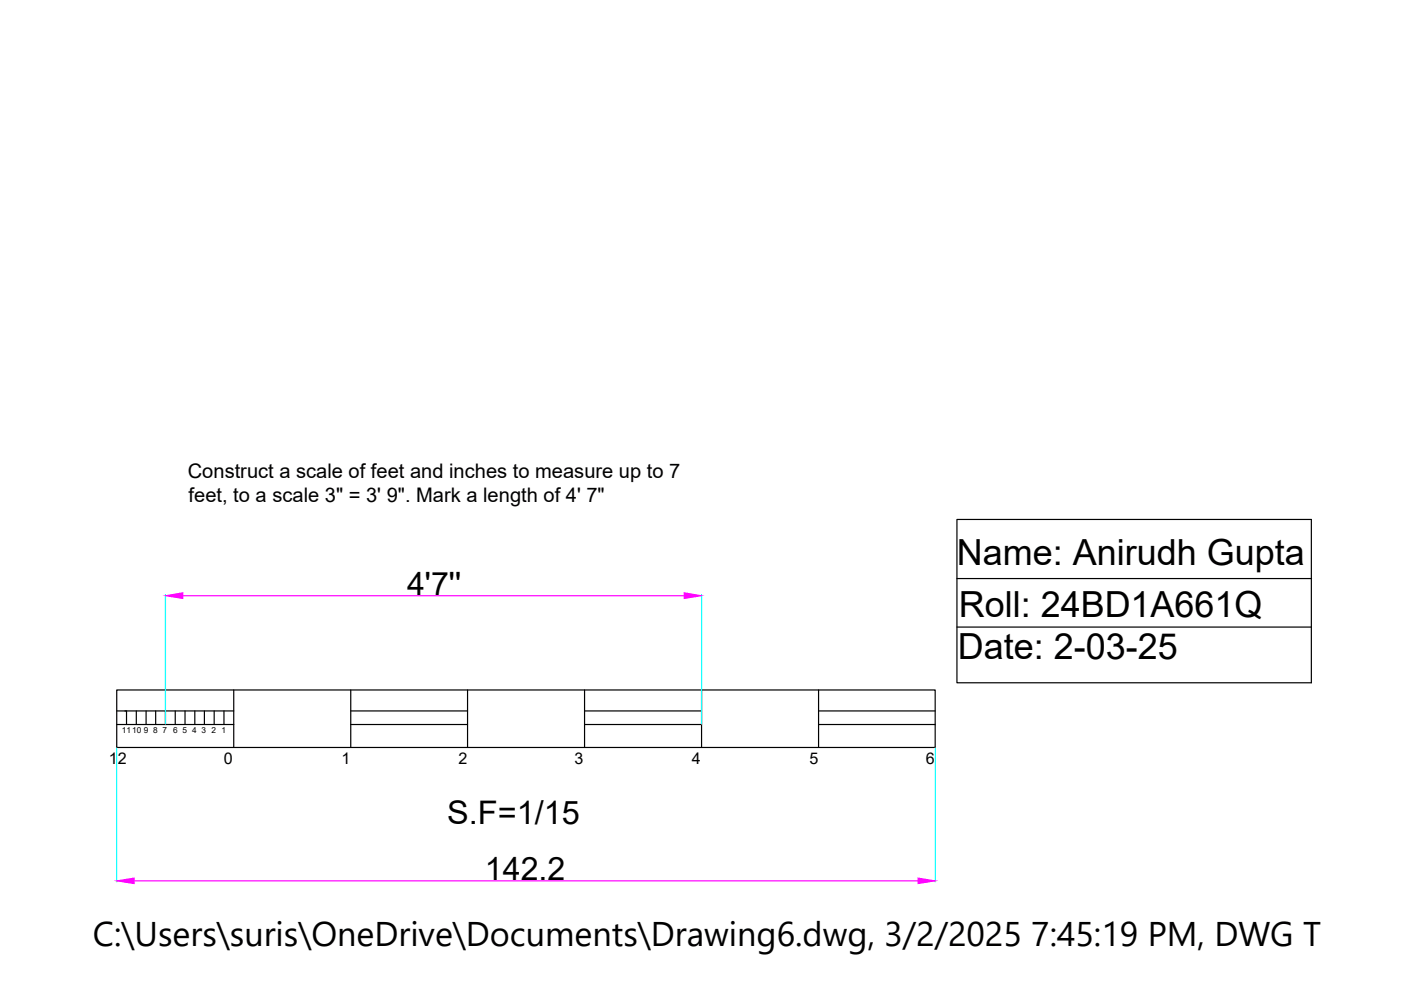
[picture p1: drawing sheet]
<svg xmlns="http://www.w3.org/2000/svg" width="297mm" height="210mm" viewBox="0 0 297 210" stroke-linecap="round" stroke-linejoin="round" font-family="sans-serif">
<!-- layer: 0 -->
<g fill="none" stroke="#000" stroke-width=".25">
<path d="M202.9 110.1h75.1v34.7h-75.1zM202.9 122.7h75.2M202.9 133h75.1M24.8 146.3h173.5v12.2h-173.5zM24.8 150.7h24.8M24.8 153.6h24.8M26.8 150.7v2.9M28.9 150.7v2.9M31 150.7v2.9M33 150.7v2.9M35.1 150.7v2.9M37.2 150.7v2.9"/>
<path d="M39.2 150.7v2.9M41.3 150.7v2.9M43.3 150.7v2.9M45.4 150.7v2.9M47.5 150.7v2.9M49.6 146.3v12.2M74.4 146.3v12.2M74.4 150.7h24.7M74.4 153.6h24.7M99.1 146.3v12.2M123.9 146.3v12.2M123.9 150.7h24.8"/>
<path d="M123.9 153.6h24.8M148.7 146.3v12.2M173.6 146.3v12.2M173.6 150.7h24.7M173.6 153.6h24.7"/>
</g>
<path d="M35.1 126.1v27.4M148.7 126.1v27.4M24.8 158.6v28.4M198.3 158.6v28.4" fill="none" stroke="#0ff" stroke-width=".25"/>
<path d="M38.8 126.3h106.3M28.4 186.8h166.2" fill="none" stroke="#f0f" stroke-width=".25"/>
<g fill="#f0f" stroke="#f0f" stroke-width=".21">
<path d="M35.1 126.3l3.7-.6v1.2z"/>
<path d="M145.1 125.7l3.6 .6-3.6 .6z"/>
<path d="M24.8 186.8l3.6-.6v1.2z"/>
<path d="M194.6 186.2l3.7 .6-3.7 .6z"/>
</g>
<g font-size="7.6">
<text x="202.9" y="119.8">Name: Anirudh Gupta</text>
<text x="203.3" y="130.8">Roll: 24BD1A661Q</text>
<text x="203.1" y="139.8">Date: 2-03-25</text>
</g>
<text font-size="7.3" x="19.7" y="200.6">C:\Users\suris\OneDrive\Documents\Drawing6.dwg, 3/2/2025 7:45:19 PM, DWG To PDF</text>
<text font-size="6.9" x="94.8" y="174.6">S.F=1/15</text>
<g font-size="6.8">
<text x="86.3" y="126.2">4'7''</text>
<text x="102.8" y="186.6">142.2</text>
</g>
<g font-size="4.3">
<text x="39.8" y="101.4">Construct a scale of feet and inches to measure up to 7</text>
<text x="40" y="106.5">feet, to a scale 3&quot; = 3' 9&quot;. Mark a length of 4' 7&quot;</text>
</g>
<g font-size="3.4">
<text x="23.1" y="161.9">12</text>
<text x="47.5" y="161.9">0</text>
<text x="72.4" y="161.9">1</text>
<text x="97.2" y="161.9">2</text>
<text x="121.8" y="161.9">3</text>
<text x="146.7" y="161.9">4</text>
<text x="171.6" y="161.9">5</text>
<text x="196.3" y="161.9">6</text>
</g>
<g font-size="1.8">
<text x="25.9" y="155.3">1110</text>
<text x="30.5" y="155.3">9</text>
<text x="32.5" y="155.3">8</text>
<text x="34.5" y="155.3">7</text>
<text x="36.7" y="155.3">6</text>
<text x="38.7" y="155.3">5</text>
<text x="40.7" y="155.3">4</text>
<text x="42.7" y="155.3">3</text>
<text x="44.9" y="155.3">2</text>
<text x="47" y="155.3">1</text>
</g>
</svg>
